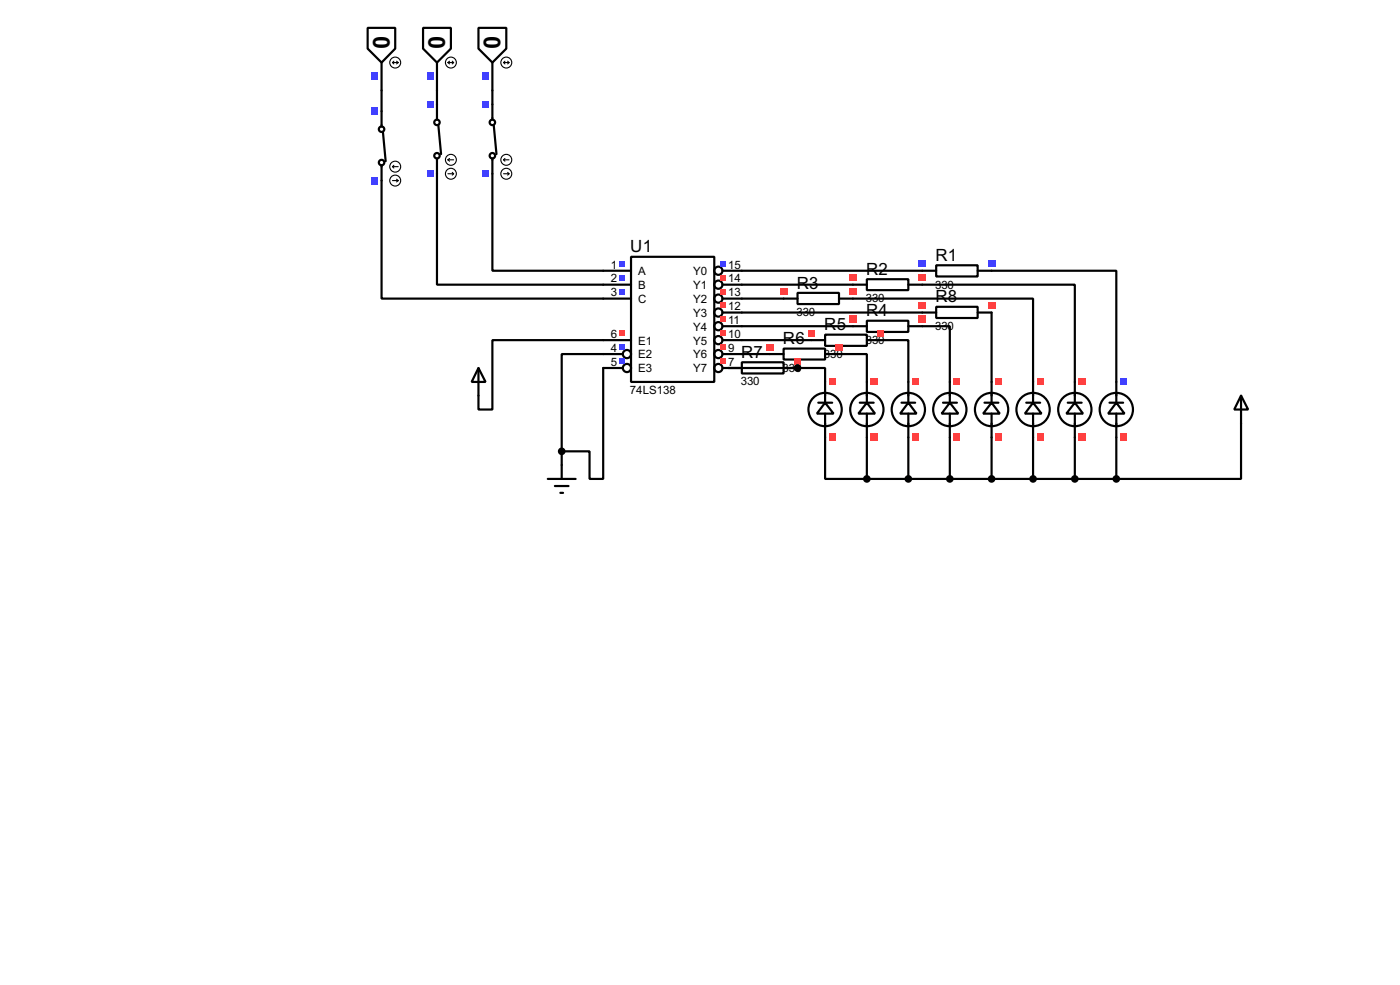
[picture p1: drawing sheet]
<svg xmlns="http://www.w3.org/2000/svg" width="256mm" height="180mm" viewBox="0 0 256 180" stroke-linecap="round" stroke-linejoin="round" font-family="sans-serif">
<g fill="none" stroke="#000" stroke-width=".4">
<path d="M69.9 16.6v3.8M80.1 16.6v2.5M90.2 16.6v2.5M69.9 33.1v21.6h45.7M80.1 31.8v20.3h35.5M90.2 31.8v17.8h25.4M115.6 47h15.3v22.9h-15.3zM132.4 49.6h36.6M132.4 52.1h23.9M132.4 54.7h11.2M132.4 59.7h23.9M132.4 57.2h36.6"/>
<path d="M156.3 54.7h33v15.2M169 52.1h27.9v17.8M169 59.7h5v10.2M181.7 49.6h22.8v20.3M181.7 57.2v12.7M114.1 67.4h-3.6v20.3h-2.5v-5.1h-5.1M114.1 64.8h-11.2v17.8M115.6 62.3h-25.4v12.7h-2.5v-2.6M132.4 67.4h18.8v2.5M132.4 62.3h16.2M132.4 64.8h8.6M153.7 64.8h5.1v5.1"/>
<path d="M161.3 62.3h5.1v7.6M227.4 77.5v10.2h-22.9M102.9 82.6v2.5M151.2 80.1v7.6h7.6M158.8 87.7h45.7M158.8 80.1v7.6M166.4 80.1v7.6M174 80.1v7.6M181.7 80.1v7.6M189.3 80.1v7.6M196.9 80.1v7.6M204.5 80.1v7.6"/>
<circle cx="131.6" cy="57.2" r=".75"/>
<circle cx="131.6" cy="59.7" r=".75"/>
<circle cx="131.6" cy="54.7" r=".75"/>
<circle cx="131.6" cy="52.1" r=".75"/>
<circle cx="131.6" cy="49.6" r=".75"/>
<circle cx="114.8" cy="67.4" r=".75"/>
<circle cx="114.8" cy="64.8" r=".75"/>
<circle cx="131.6" cy="62.3" r=".75"/>
<circle cx="131.6" cy="64.8" r=".75"/>
<circle cx="131.6" cy="67.4" r=".75"/>
</g>
<circle cx="146.1" cy="67.4" r=".2" fill="#000"/>
<g fill="#4040ff">
<path d="M113.5 47.8h1v1h-1z"/>
<path d="M113.5 50.3h1v1.1h-1z"/>
<path d="M113.5 52.9h1v1h-1z"/>
</g>
<path d="M113.5 60.5h1v1h-1z" fill="#ff4040"/>
<g fill="#4040ff">
<path d="M113.5 63h1v1.1h-1z"/>
<path d="M113.5 65.6h1v1h-1z"/>
<path d="M132 47.8h1v1h-1z"/>
</g>
<g fill="#ff4040">
<path d="M132 50.3h1v1.1h-1z"/>
<path d="M132 52.9h1v1h-1z"/>
<path d="M132 55.4h1v1h-1z"/>
<path d="M132 58h1v1h-1z"/>
<path d="M132 60.5h1v1h-1z"/>
<path d="M132 63h1v1.1h-1z"/>
<path d="M132 65.6h1v1h-1z"/>
</g>
<path d="M67.4 5.1h5v3.8l-2.5 2.6-2.5-2.6zM69.9 11.5v5.1M87.7 67.4l1.3 2.5h-2.6zM87.7 67.4v5M100.4 87.7h5.1M101.7 89h2.5M102.7 90.2h.5M102.9 85.1v2.6" fill="none" stroke="#000" stroke-width=".4"/>
<g fill="none" stroke="#000" stroke-width=".2">
<path d="M71.9 11.5h1.1M71.9 11.5l.3 .2M72.2 11.2l-.3 .3M72.7 11.2l.3 .3M73 11.5l-.3 .2"/>
<circle cx="72.4" cy="11.5" r="1"/>
</g>
<path d="M68 13.4h1.3v1.3h-1.3z" fill="#4040ff"/>
<path d="M77.5 5.1h5.1v3.8l-2.5 2.6-2.6-2.6zM80.1 11.5v5.1" fill="none" stroke="#000" stroke-width=".4"/>
<g fill="none" stroke="#000" stroke-width=".2">
<path d="M82.1 11.5h1M82.1 11.5l.3 .2M82.4 11.2l-.3 .3M82.9 11.2l.2 .3M83.1 11.5l-.2 .2"/>
<circle cx="82.6" cy="11.5" r="1"/>
</g>
<path d="M78.2 13.4h1.2v1.3h-1.2z" fill="#4040ff"/>
<path d="M87.7 5.1h5.1v3.8l-2.6 2.6-2.5-2.6zM90.2 11.5v5.1" fill="none" stroke="#000" stroke-width=".4"/>
<g fill="none" stroke="#000" stroke-width=".2">
<path d="M92.3 11.5h1M92.3 11.5l.2 .2M92.5 11.2l-.2 .3M93 11.2l.3 .3M93.3 11.5l-.3 .2"/>
<circle cx="92.7" cy="11.5" r="1"/>
</g>
<path d="M88.3 13.4h1.3v1.3h-1.3z" fill="#4040ff"/>
<circle cx="102.9" cy="82.6" r=".5" fill="#000" stroke="#000" stroke-width=".4"/>
<g fill="none" stroke="#000" stroke-width=".4">
<path d="M149.9 73.7h2.6M151.2 73.7l1.5 2h-3zM151.2 69.9v3.8M151.2 75.7v4.4"/>
<circle cx="151.1" cy="75" r="3.1"/>
</g>
<g fill="#ff4040">
<path d="M151.8 79.4h1.3v1.3h-1.3z"/>
<path d="M151.8 69.3h1.3v1.2h-1.3z"/>
</g>
<g fill="none" stroke="#000" stroke-width=".4">
<path d="M157.5 73.7h2.6M158.8 73.7l1.5 2h-3zM158.8 69.9v3.8M158.8 75.7v4.4"/>
<circle cx="158.8" cy="75" r="3.1"/>
</g>
<g fill="#ff4040">
<path d="M159.4 79.4h1.3v1.3h-1.3z"/>
<path d="M159.4 69.3h1.3v1.2h-1.3z"/>
</g>
<g fill="none" stroke="#000" stroke-width=".4">
<path d="M165.2 73.7h2.5M166.4 73.7l1.5 2h-3zM166.4 69.9v3.8M166.4 75.7v4.4"/>
<circle cx="166.4" cy="75" r="3.1"/>
</g>
<g fill="#ff4040">
<path d="M167.1 79.4h1.2v1.3h-1.2z"/>
<path d="M167.1 69.3h1.2v1.2h-1.2z"/>
</g>
<g fill="none" stroke="#000" stroke-width=".4">
<path d="M172.8 73.7h2.5M174 73.7l1.6 2h-3.1zM174 69.9v3.8M174 75.7v4.4"/>
<circle cx="174" cy="75" r="3.1"/>
</g>
<g fill="#ff4040">
<path d="M174.7 79.4h1.2v1.3h-1.2z"/>
<path d="M174.7 69.3h1.2v1.2h-1.2z"/>
</g>
<g fill="none" stroke="#000" stroke-width=".4">
<path d="M180.4 73.7h2.5M181.7 73.7l1.5 2h-3.1zM181.7 69.9v3.8M181.7 75.7v4.4"/>
<circle cx="181.6" cy="75" r="3.1"/>
</g>
<g fill="#ff4040">
<path d="M182.3 79.4h1.3v1.3h-1.3z"/>
<path d="M182.3 69.3h1.3v1.2h-1.3z"/>
</g>
<g fill="none" stroke="#000" stroke-width=".4">
<path d="M188 73.7h2.6M189.3 73.7l1.5 2h-3zM189.3 69.9v3.8M189.3 75.7v4.4"/>
<circle cx="189.2" cy="75" r="3.1"/>
</g>
<g fill="#ff4040">
<path d="M189.9 79.4h1.3v1.3h-1.3z"/>
<path d="M189.9 69.3h1.3v1.2h-1.3z"/>
</g>
<g fill="none" stroke="#000" stroke-width=".4">
<path d="M195.6 73.7h2.6M196.9 73.7l1.5 2h-3zM196.9 69.9v3.8M196.9 75.7v4.4"/>
<circle cx="196.9" cy="75" r="3.1"/>
</g>
<g fill="#ff4040">
<path d="M197.5 79.4h1.3v1.3h-1.3z"/>
<path d="M197.5 69.3h1.3v1.2h-1.3z"/>
</g>
<g fill="none" stroke="#000" stroke-width=".4">
<path d="M203.3 73.7h2.5M204.5 73.7l1.5 2h-3zM204.5 69.9v3.8M204.5 75.7v4.4"/>
<circle cx="204.5" cy="75" r="3.1"/>
</g>
<path d="M205.2 79.4h1.2v1.3h-1.2z" fill="#ff4040"/>
<path d="M205.2 69.3h1.2v1.2h-1.2z" fill="#4040ff"/>
<path d="M169 49.6h2.5M171.5 48.6h7.6v2h-7.6zM179.1 49.6h2.6M227.4 72.4l1.3 2.6h-2.6zM227.4 72.4v5.1" fill="none" stroke="#000" stroke-width=".4"/>
<g fill="#000" stroke="#000" stroke-width=".4">
<circle cx="158.8" cy="87.7" r=".5"/>
<circle cx="166.4" cy="87.7" r=".5"/>
<circle cx="174" cy="87.7" r=".5"/>
<circle cx="181.6" cy="87.7" r=".5"/>
<circle cx="189.2" cy="87.7" r=".5"/>
<circle cx="196.9" cy="87.7" r=".5"/>
<circle cx="204.5" cy="87.7" r=".5"/>
</g>
<g fill="#4040ff">
<path d="M168.3 47.7h1.3v1.2h-1.3z"/>
<path d="M181 47.7h1.3v1.2h-1.3z"/>
</g>
<path d="M156.3 52.1h2.5M158.8 51.1h7.6v2h-7.6zM166.4 52.1h2.6" fill="none" stroke="#000" stroke-width=".4"/>
<g fill="#ff4040">
<path d="M155.6 50.2h1.3v1.3h-1.3z"/>
<path d="M168.3 50.2h1.3v1.3h-1.3z"/>
</g>
<path d="M143.6 54.7h2.5M146.1 53.6h7.6v2.1h-7.6zM153.7 54.7h2.6" fill="none" stroke="#000" stroke-width=".4"/>
<g fill="#ff4040">
<path d="M142.9 52.8h1.3v1.2h-1.3z"/>
<path d="M155.6 52.8h1.3v1.2h-1.3z"/>
</g>
<path d="M156.3 59.7h2.5M158.8 58.7h7.6v2.1h-7.6zM166.4 59.7h2.6" fill="none" stroke="#000" stroke-width=".4"/>
<g fill="#ff4040">
<path d="M155.6 57.8h1.3v1.3h-1.3z"/>
<path d="M168.3 57.8h1.3v1.3h-1.3z"/>
</g>
<path d="M148.6 62.3h2.6M151.2 61.3h7.6v2h-7.6zM158.8 62.3h2.5" fill="none" stroke="#000" stroke-width=".4"/>
<g fill="#ff4040">
<path d="M148 60.4h1.3v1.2h-1.3z"/>
<path d="M160.7 60.4h1.3v1.2h-1.3z"/>
</g>
<path d="M141 64.8h2.6M143.6 63.8h7.6v2h-7.6zM151.2 64.8h2.5" fill="none" stroke="#000" stroke-width=".4"/>
<g fill="#ff4040">
<path d="M140.4 62.9h1.3v1.3h-1.3z"/>
<path d="M153.1 62.9h1.3v1.3h-1.3z"/>
</g>
<path d="M133.4 67.4h2.5M135.9 66.3h7.7v2.1h-7.7zM143.6 67.4h2.5" fill="none" stroke="#000" stroke-width=".4"/>
<path d="M145.5 65.5h1.2v1.2h-1.2z" fill="#ff4040"/>
<circle cx="146.1" cy="67.4" r=".5" fill="#000" stroke="#000" stroke-width=".4"/>
<path d="M169 57.2h2.5M171.5 56.2h7.6v2h-7.6zM179.1 57.2h2.6" fill="none" stroke="#000" stroke-width=".4"/>
<g fill="#ff4040">
<path d="M168.3 55.3h1.3v1.3h-1.3z"/>
<path d="M181 55.3h1.3v1.3h-1.3z"/>
</g>
<g fill="none" stroke="#000" stroke-width=".4">
<path d="M69.9 20.4v2.8M69.9 30.3v2.8M70.2 24.2l.5 5.3"/>
<circle cx="69.9" cy="23.7" r=".5"/>
<circle cx="69.9" cy="29.8" r=".5"/>
</g>
<g fill="none" stroke="#000" stroke-width=".2">
<path d="M71.9 30.5l.3 .3M71.9 30.5h1.1M71.9 33.1h1.1M72.2 30.3l-.3 .2M72.7 32.8l.3 .3M73 33.1l-.3 .2"/>
<circle cx="72.4" cy="30.5" r="1"/>
<circle cx="72.4" cy="33.1" r="1"/>
</g>
<g fill="#4040ff">
<path d="M68 19.7h1.3v1.3h-1.3z"/>
<path d="M68 32.4h1.3v1.3h-1.3z"/>
</g>
<g fill="none" stroke="#000" stroke-width=".4">
<path d="M90.2 19.1v2.8M90.2 29v2.8M90.5 22.9l.5 5.3"/>
<circle cx="90.2" cy="22.4" r=".5"/>
<circle cx="90.2" cy="28.5" r=".5"/>
</g>
<g fill="none" stroke="#000" stroke-width=".2">
<path d="M92.3 29.3l.2 .2M92.3 29.3h1M92.3 31.8h1M92.5 29l-.2 .3M93 31.6l.3 .2M93.3 31.8l-.3 .3"/>
<circle cx="92.7" cy="31.8" r="1"/>
<circle cx="92.7" cy="29.3" r="1"/>
</g>
<g fill="#4040ff">
<path d="M88.3 18.5h1.3v1.2h-1.3z"/>
<path d="M88.3 31.2h1.3v1.2h-1.3z"/>
</g>
<g fill="none" stroke="#000" stroke-width=".4">
<path d="M80.1 19.1v2.8M80.1 29v2.8M80.3 22.9l.5 5.3"/>
<circle cx="80" cy="22.4" r=".5"/>
<circle cx="80" cy="28.5" r=".5"/>
</g>
<g fill="none" stroke="#000" stroke-width=".2">
<path d="M82.1 29.3l.3 .2M82.1 29.3h1M82.1 31.8h1M82.4 29l-.3 .3M82.9 31.6l.2 .2M83.1 31.8l-.2 .3"/>
<circle cx="82.6" cy="29.3" r="1"/>
<circle cx="82.6" cy="31.8" r="1"/>
</g>
<g fill="#4040ff">
<path d="M78.2 18.5h1.2v1.2h-1.2z"/>
<path d="M78.2 31.2h1.2v1.2h-1.2z"/>
</g>
<g font-size="4.8">
<text x="68.4" y="6.5" transform="rotate(90 68.4 6.5)">0</text>
<text x="78.5" y="6.5" transform="rotate(90 78.5 6.5)">0</text>
<text x="88.7" y="6.5" transform="rotate(90 88.7 6.5)">0</text>
</g>
<g font-size="3.5">
<text x="115.5" y="46.2">U1</text>
<text x="171.4" y="47.8">R1</text>
<text x="146" y="52.8">R3</text>
<text x="158.7" y="50.3">R2</text>
<text x="158.7" y="57.9">R4</text>
<text x="171.4" y="55.4">R8</text>
<text x="135.8" y="65.5">R7</text>
<text x="143.4" y="63">R6</text>
<text x="151" y="60.5">R5</text>
</g>
<g font-size="2.4">
<text x="111.9" y="49.2">1</text>
<text x="111.9" y="51.7">2</text>
<text x="116.9" y="50.4">A</text>
<text x="116.9" y="52.9">B</text>
<text x="127" y="50.4">Y0</text>
<text x="127" y="52.9">Y1</text>
<text x="133.4" y="49.2">15</text>
<text x="133.4" y="51.7">14</text>
<text x="171.3" y="52.8">330</text>
<text x="111.9" y="54.3">3</text>
<text x="116.9" y="55.4">C</text>
<text x="127" y="55.4">Y2</text>
<text x="127" y="58">Y3</text>
<text x="133.4" y="54.3">13</text>
<text x="133.4" y="56.8">12</text>
<text x="133.4" y="59.3">11</text>
<text x="145.9" y="57.9">330</text>
<text x="158.6" y="55.3">330</text>
<text x="111.9" y="61.9">6</text>
<text x="111.9" y="64.4">4</text>
<text x="116.9" y="63.1">E1</text>
<text x="116.9" y="65.6">E2</text>
<text x="127" y="60.5">Y4</text>
<text x="127" y="63.1">Y5</text>
<text x="127" y="65.6">Y6</text>
<text x="133.4" y="61.9">10</text>
<text x="133.4" y="64.4">9</text>
<text x="151" y="65.5">330</text>
<text x="158.6" y="63">330</text>
<text x="171.3" y="60.4">330</text>
<text x="111.9" y="67">5</text>
<text x="116.9" y="68.1">E3</text>
<text x="127" y="68.1">Y7</text>
<text x="133.4" y="67">7</text>
<text x="135.7" y="70.6">330</text>
<text x="143.4" y="68">330</text>
<text x="115.4" y="72.1">74LS138</text>
</g>
</svg>
